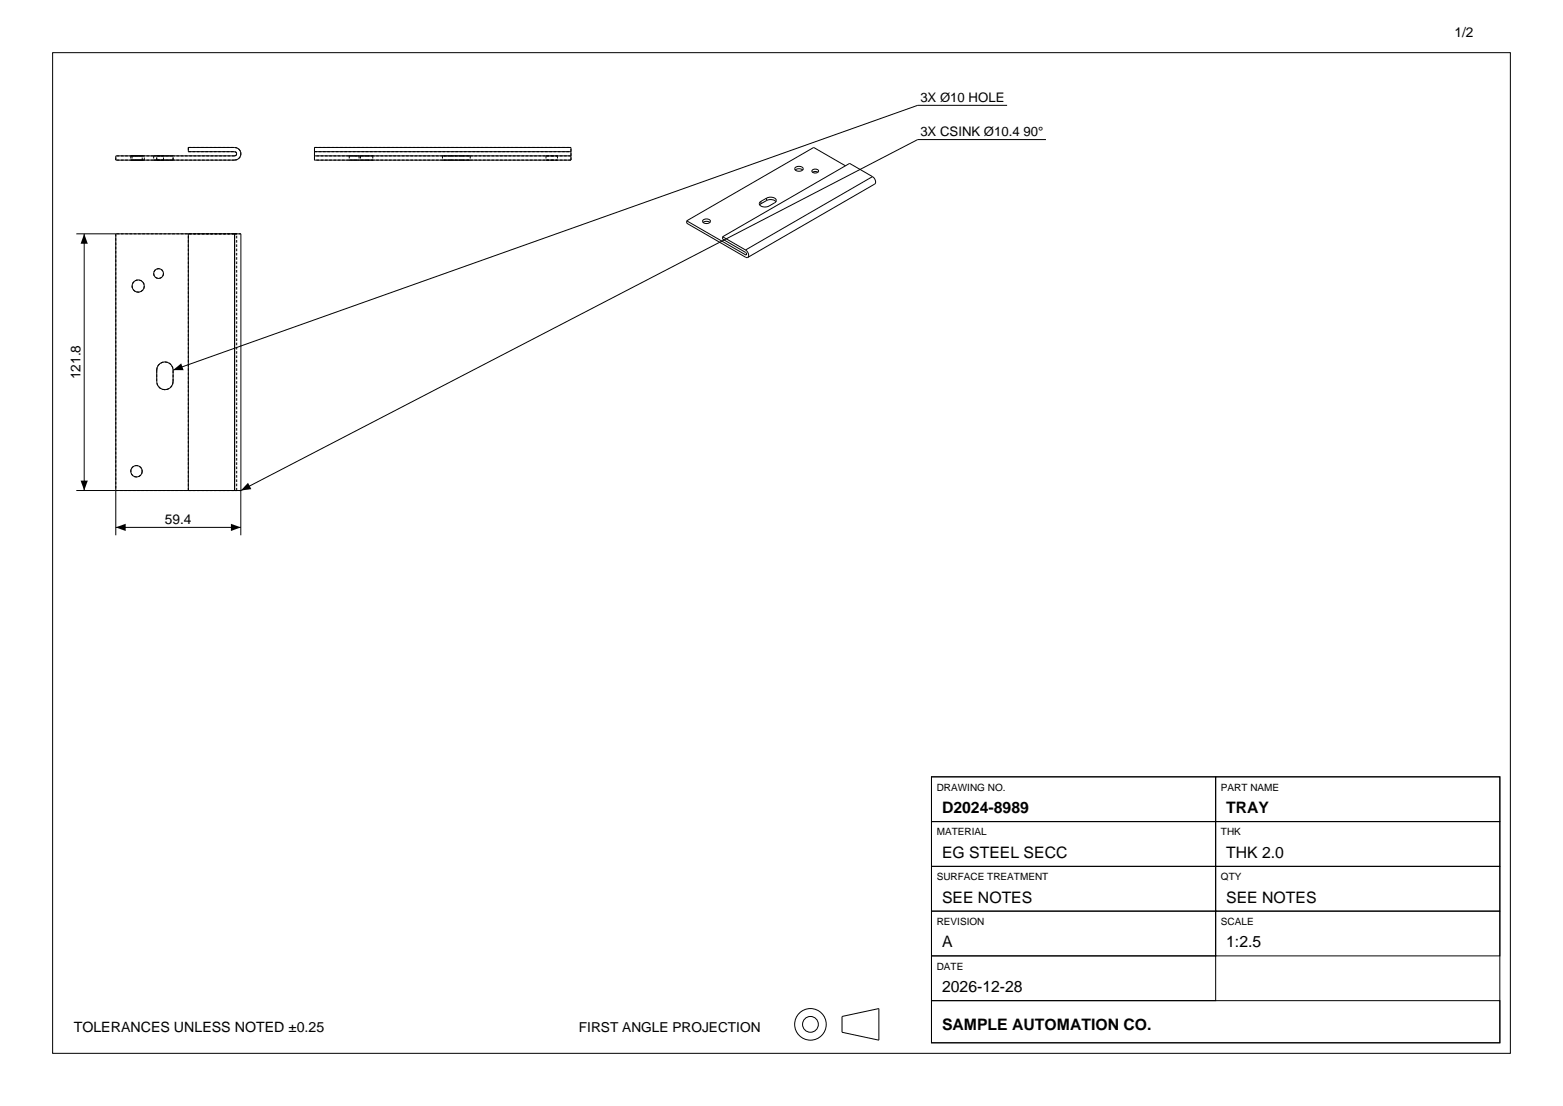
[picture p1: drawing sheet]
<svg xmlns="http://www.w3.org/2000/svg" width="420mm" height="297mm" viewBox="0 0 420 297" stroke-linecap="round" stroke-linejoin="round" font-family="sans-serif">
<g fill="none" stroke="#000" stroke-width=".27">
<path d="M14.1 14.1h391.8v268.8h-391.8zM270.6 28.3h-24l-200.1 71.1M281.1 37.5h-34.5l-181.9 94.2M31.1 41.9h31.9l.6-.4v-.4l-.6-.4h-12.4v-1.1h12.4a1.7 1.7 0 0 1 1.7 1.7 1.7 1.7 0 0 1-1.7 1.7h-31.9zM84.5 40.7v1.2M84.5 41.9h68.9M84.5 40.7h68.9M84.5 40.7v-1.1h68.9v1.1M84.5 41.9v1.1h68.9v-1.1M153.4 40.7v1.2M184.5 59.3v.6l15.8 9.2h.6M184.5 59.3l15.8 9.1"/>
<path d="M188.9 59.2l1-.4a.78 .78 0 0 1 .9 .8 1.33 1.33 0 0 1-2-.2zM188.9 59.7a1.57 1.57 0 0 1 1.9 0M204.5 54.7l-.4 .3M204.5 54.1v.6M206 53.8a2.17 2.17 0 0 1 2.5 .4M206 53.2a1.83 1.83 0 0 1 2.6 .6l-.4 .7a3.9 3.9 0 0 1-2.8 1.1l-.4-.1a.77 .77 0 0 1-.9-.5 .77 .77 0 0 1 .4-.9M206 53.8l-1.5 .9M206 53.2l-1.5 .9M206 53.2v.6M213.6 45.1a1.28 1.28 0 0 1 2.2 .4 1.3 1.3 0 0 1-2.2-.3zM213.7 45.7a1.65 1.65 0 0 1 2 0M218.2 45.7l.9-.3 .8 .3a.92 .92 0 0 1-.6 .8 .92 .92 0 0 1-1-.3z"/>
<path d="M218.3 46.3a1.39 1.39 0 0 1 1.5 0M227.2 44.5l-8.5-4.9-34.2 19.7M234.5 47.4a1.42 1.42 0 0 1 .5 2l-34.1 19.7M234.5 47.4l-6.2-3.5-34.1 19.7M234.5 47.4l-34.2 19.7M20.5 62.8h42.5M22.6 62.8v68.9M31.1 62.8v80.9M50.6 62.8v68.9M63 62.8h1.7v68.9M63 62.8v68.9M194.2 63.6v.6l6.1 3.6 .3 .5-.3 .1"/>
<path d="M194.2 63.6l6.1 3.5M200.3 67.1a1.42 1.42 0 0 1 .6 2M200.6 68.3l-.3 .1M43 97.6a2.2 2.2 0 0 1 3.5 1.8v3.1a2.2 2.2 0 0 1-2.2 2.1 2.2 2.2 0 0 1-2.2-2.1l.1-3.8zM20.5 131.7h42.5M63 131.7h1.7M64.7 131.7v12M31.1 141.6h33.6M250.3 208.6h76.4v12h-76.4zM250.3 208.6h152.7v71.4h-152.7zM326.7 208.6h76.3v12h-76.3zM250.3 220.6h76.4v12h-76.4z"/>
<path d="M250.3 232.6h76.4v12.1h-76.4zM326.7 220.6h76.3v12h-76.3zM326.7 232.6h76.3v12.1h-76.3zM250.3 244.7h76.4v12h-76.4zM250.3 256.7h76.4v12h-76.4zM326.7 244.7h76.3v12h-76.3zM226.3 273l9.9-2.2v8.5l-9.9-2.1zM250.3 268.7h152.7v11.3h-152.7z"/>
<circle cx="37.1" cy="76.8" r="1.65"/>
<circle cx="42.6" cy="73.5" r="1.32"/>
<circle cx="36.7" cy="126.6" r="1.54"/>
<circle cx="217.8" cy="275.1" r="4.2"/>
<circle cx="217.8" cy="275.1" r="2.12"/>
</g>
<g fill="none" stroke="#000" stroke-width=".27" stroke-dasharray=".7 .4" stroke-linecap="butt">
<path d="M50.6 39.6h12.4M50.6 39.6v1.1M84.5 39.6h68.9M31.1 43v-1.1M35.1 43h3.1M35.1 41.9h3.1M35.1 41.9v1.1M35.5 43h3.3M35.5 41.9h3.3M35.5 41.9v1.1M38.2 43h-3.1M38.2 41.9h-3.1"/>
<path d="M38.2 43v-1.1M38.8 43h-3.3M38.8 41.9h-3.3M38.8 43v-1.1M41.3 43h2.6M41.3 41.9h2.6M41.3 41.9v1.1M42.1 43h4.4M42.1 41.9h4.4M42.1 43v-1.1M43.9 43h-2.6M43.9 41.9h-2.6"/>
<path d="M43.9 43v-1.1M46.5 43h-4.4M46.5 41.9h-4.4M46.5 43v-1.1M50.6 40.7h12.4M63 43h-31.9M63 41.9h-31.9M63 43a1.7 1.7 0 0 0 1.7-1.7 1.7 1.7 0 0 0-1.7-1.7M63 40.7l.6 .4-.2 .7-.4 .1M84.5 43v-3.4M84.5 40.7h68.9M93.9 43h1.3"/>
<path d="M93.9 41.9h1.3M93.9 41.9v1.1M95.2 43h1.3M95.2 41.9h1.3M96.5 43h-2.6M96.5 41.9h-2.6M96.5 41.9v1.1M96.9 43h1.6M96.9 41.9h1.6M96.9 41.9v1.1M98.5 43h1.7M98.5 41.9h1.7"/>
<path d="M100.2 43h-3.3M100.2 41.9h-3.3M100.2 41.9v1.1M118.9 43h2.2M118.9 41.9h2.2M118.9 41.9v1.1M121.1 43h3.1M121.1 43h-2.2M121.1 41.9h3.1M121.1 41.9h-2.2M124.2 43h2.2M124.2 43h-3.1"/>
<path d="M124.2 41.9h2.2M124.2 41.9h-3.1M126.4 43h-2.2M126.4 41.9h-2.2M126.4 41.9v1.1M146.7 43h1.6M146.7 41.9h1.6M146.7 41.9v1.1M148.3 43h1.5M148.3 41.9h1.5M149.8 43h-3.1M149.8 41.9h-3.1"/>
<path d="M149.8 41.9v1.1M153.4 43v-3.4M153.4 43h-68.9M153.4 41.9h-68.9M31.1 62.8v68.9M38.8 76.8a1.65 1.65 0 0 1-2.3 1.5 1.65 1.65 0 0 1-.5-2.7 1.65 1.65 0 0 1 2.7 .6l.1 .6M43.9 73.5a1.32 1.32 0 0 1-1.8 1.2 1.32 1.32 0 0 1-.4-2.2 1.32 1.32 0 0 1 2.1 .5l.1 .5M50.6 62.8h12.4M63 62.8h-31.9M63 62.8h-12.4M63 62.8h1.7M63 62.8h.6"/>
<path d="M63 62.8v68.9M63.6 62.8h-.6M42.1 99.4v3.1M42.1 99.4a2.2 2.2 0 0 1 2.2-2.2 2.2 2.2 0 0 1 2.2 2.2M46.5 102.5a2.2 2.2 0 0 1-2.2 2.1 2.2 2.2 0 0 1-2.2-2.1M46.5 102.5v-3.1M31.1 131.7h31.9M38.2 126.6a1.54 1.54 0 0 1-2.1 1.4 1.54 1.54 0 0 1-.5-2.6 1.54 1.54 0 0 1 2.5 .6l.1 .6M50.6 131.7h12.4M50.6 131.7v-68.9M63 131.7h.6M63 131.7h-12.4"/>
<path d="M63 131.7h1.7M63 131.7v-68.9M63.6 131.7h-.6M63.6 131.7v-68.9"/>
</g>
<path d="M22.6 62.8l1 2.7h-1.9zM46.5 99.4l2.2-1.8 .6 1.8zM21.7 129.1h1.9l-1 2.6zM66.6 129.6l.9 1.8-2.8 .3zM31.1 141.6l2.7-.9v1.9zM62 140.7l2.7 .9-2.7 1z" fill="#000"/>
<g font-size="4.2">
<text x="253.1" y="218.4">D2024-8989</text>
<text x="329.5" y="218.4">TRAY</text>
<text x="253.1" y="230.4">EG STEEL SECC</text>
<text x="329.5" y="230.4">THK 2.0</text>
<text x="253.1" y="242.4">SEE NOTES</text>
<text x="329.5" y="242.4">SEE NOTES</text>
<text x="253.1" y="254.4">A</text>
<text x="329.5" y="254.4">1:2.5</text>
<text x="253.1" y="266.5">2026-12-28</text>
<text x="253.1" y="276.5">SAMPLE AUTOMATION CO.</text>
</g>
<text font-size="3.8" x="19.8" y="277.2">TOLERANCES UNLESS NOTED ±0.25</text>
<g font-size="3.7">
<text x="390.8" y="9.9">1/2</text>
<text x="21.6" y="101.9" transform="rotate(-90 21.6 101.9)">121.8</text>
<text x="44.3" y="140.6">59.4</text>
<text x="155.6" y="277.2">FIRST ANGLE PROJECTION</text>
</g>
<g font-size="3.5">
<text x="247.3" y="27.4">3X Ø10 HOLE</text>
<text x="247.3" y="36.6">3X CSINK Ø10.4 90°</text>
</g>
<g font-size="2.7">
<text x="251.7" y="212.3">DRAWING NO.</text>
<text x="328.1" y="212.3">PART NAME</text>
<text x="251.7" y="224.3">MATERIAL</text>
<text x="328.1" y="224.3">THK</text>
<text x="251.7" y="236.3">SURFACE TREATMENT</text>
<text x="328.1" y="236.3">QTY</text>
<text x="251.7" y="248.3">REVISION</text>
<text x="328.1" y="248.3">SCALE</text>
<text x="251.7" y="260.4">DATE</text>
</g>
</svg>
